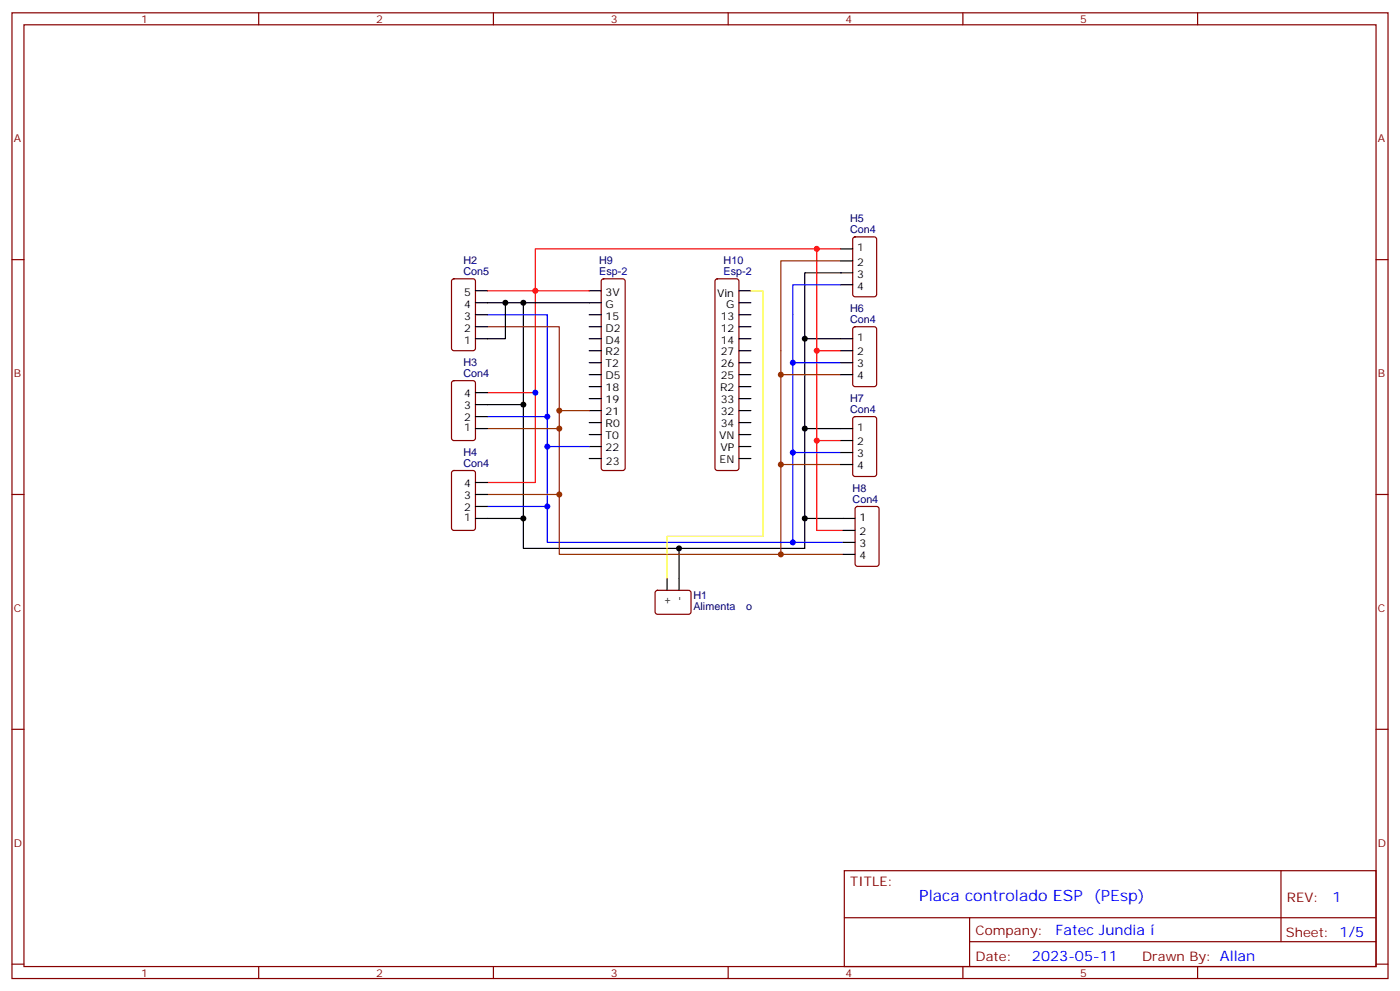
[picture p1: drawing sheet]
<svg xmlns="http://www.w3.org/2000/svg" width="412mm" height="292mm" viewBox="0 0 412 292" stroke-linecap="round" stroke-linejoin="round" font-family="sans-serif">
<g fill="none" stroke="#870000" stroke-width=".35">
<path d="M3.5 3.8h405.4v284.3h-405.4zM7.1 7.3h398.2v277.3h-398.2zM76.2 3.8v3.5M145.3 3.8v3.5M214.5 3.8v3.5M283.6 3.8v3.5M352.8 3.8v3.5M3.5 76.4h3.6M251.4 70l.5-.3h5.6l.7 .5v16.5l-.4 .6-5.9 .1-.7-.5v-16.5zM405.3 76.4h3.6M133.2 82.3l.5-.2h5.6l.7 .4 .1 20.1-.5 .6-5.9 .1-.6-.5-.1-20zM177.3 82.3l.5-.2h5.6l.5 .2 .2 .5v55l-.2 .5-.5 .2h-5.6l-.5-.2-.2-.5v-55z"/>
<path d="M210.8 82.3l.5-.2h5.7l.5 .2 .2 .5v55l-.3 .5-.4 .2h-5.7l-.5-.2-.2-.5v-55zM251.4 96.4l.5-.2h5.6l.7 .4v16.5l-.4 .7h-5.9l-.7-.4v-16.5zM133.2 112.3l.5-.2h5.6l.7 .4 .1 16.5-.5 .7h-5.9l-.6-.4-.1-16.5zM133.2 138.7l.5-.2h5.6l.7 .5 .1 16.5-.5 .6-5.9 .1-.6-.5-.1-16.5zM251.4 122.9l.5-.2h5.6l.7 .4v16.5l-.4 .6-5.9 .1-.7-.5v-16.4zM3.5 145.6h3.6M252.1 149.3l.5-.2h5.6l.7 .5v16.5l-.4 .6-5.9 .1-.7-.5v-16.5zM405.3 145.6h3.6M193.2 174l.5-.2 9.4 .1 .5 .6-.1 5.9-.7 .5-9.4-.1-.4-.6v-5.7zM3.5 214.7h3.6M405.3 214.7h3.6M248.7 256.4h156.6v28.2h-156.6z"/>
<path d="M377.3 256.4v20.9M248.7 270.2h156.5M285.6 277.3h119.6M285.6 270.2v14.1M3.5 283.9h3.6M76.2 284.6v3.5M145.3 284.6v3.5M214.5 284.6v3.5M283.6 284.6v3.5M352.8 284.6v3.5M405.3 283.9h3.6"/>
</g>
<g fill="none" stroke="#000" stroke-width=".35">
<path d="M247.6 73.3h3.6M247.6 76.8h3.6M140.1 89.1h14.1v72.4h45.8v12.3M140.1 96.2h3.5M140.1 92.7h3.5M140.1 85.6h3.5M148.9 89.1v10.6h-8.8M154.2 89.1h22.9M173.6 99.7h3.5M173.6 96.2h3.5M173.6 92.7h3.5M173.6 85.6h3.5"/>
<path d="M217.7 99.7h3.5M217.7 96.2h3.5M217.7 92.7h3.5M217.7 89.1h3.5M217.7 85.6h3.5M247.6 83.9h3.6M251.2 99.7h-14.1v26.5M251.2 80.3h-14.1v19.4M140.1 119.1h14.1M140.1 115.6h3.5M173.6 103.3h3.5M173.6 106.8h3.5"/>
<path d="M173.6 110.3h3.5M173.6 113.8h3.5M173.6 117.4h3.5M217.7 103.3h3.5M217.7 106.8h3.5M217.7 110.3h3.5M217.7 113.8h3.5M217.7 117.4h3.5M247.6 103.3h3.6M247.6 106.8h3.6M247.6 110.3h3.6M140.1 126.2h3.5"/>
<path d="M140.1 122.7h3.5M173.6 120.9h3.5M173.6 124.4h3.5M173.6 128h3.5M173.6 131.5h3.5M173.6 135h3.5M217.7 120.9h3.5M217.7 124.4h3.5M217.7 128h3.5M217.7 131.5h3.5M217.7 135h3.5M247.6 129.7h3.6"/>
<path d="M247.6 133.2h3.6M247.6 136.8h3.6M251.2 126.2h-14.1v26.4M140.1 152.6h14.1M140.1 149.1h3.5M140.1 145.6h3.5M140.1 142.1h3.5M248.4 156.2h3.5M248.4 159.7h3.5M251.9 152.6h-14.8v8.9h-37.1M196.5 170.3v3.5M248.4 163.2h3.5"/>
</g>
<path d="M240.6 73.3h-82.9v12.3h15.9M247.6 73.3h-7v30M143.6 85.6h14.1v30h-14.1M157.7 115.6v26.5h-14.1M247.6 103.3h-7v26.4M247.6 129.7h-7v26.5h7.8" fill="none" stroke="#f00" stroke-width=".35"/>
<path d="M247.6 76.8h-17.6v60h17.6M143.6 96.2h21.1v30h-21.1M230 110.3h17.6M164.7 126.2v19.4h-21.1M164.7 120.9h8.9M230 136.8v26.4h18.4M164.7 145.6v17.6h65.3" fill="none" stroke="#930" stroke-width=".35"/>
<path d="M143.6 92.7h17.6v30h-17.6M247.6 83.9h-14.1v22.9h14.1M233.5 106.8v26.4h14.1M161.2 122.7v26.4h-17.6M161.2 131.5h12.4M233.5 133.2v26.5h14.9M161.2 149.1v10.6h72.3" fill="none" stroke="#00f" stroke-width=".35"/>
<path d="M221.2 85.6h3.5v72.3h-28.2v12.4" fill="none" stroke="#ff0" stroke-width=".35"/>
<g fill="#000">
<circle cx="237.1" cy="99.7" r=".88"/>
<circle cx="154.2" cy="119.1" r=".88"/>
<circle cx="237.1" cy="126.2" r=".88"/>
<circle cx="154.2" cy="152.6" r=".88"/>
</g>
<g fill="#f00">
<circle cx="240.6" cy="103.3" r=".88"/>
<circle cx="240.6" cy="129.7" r=".88"/>
</g>
<circle cx="233.5" cy="106.8" r=".88" fill="#00f"/>
<circle cx="230" cy="110.3" r=".88" fill="#930"/>
<g fill="#00f">
<circle cx="161.2" cy="122.7" r=".88"/>
<circle cx="157.7" cy="115.6" r=".88"/>
</g>
<circle cx="164.7" cy="126.2" r=".88" fill="#930"/>
<circle cx="237.1" cy="152.6" r=".88" fill="#000"/>
<circle cx="233.5" cy="133.2" r=".88" fill="#00f"/>
<circle cx="230" cy="136.8" r=".88" fill="#930"/>
<circle cx="161.2" cy="149.1" r=".88" fill="#00f"/>
<circle cx="164.7" cy="145.6" r=".88" fill="#930"/>
<circle cx="148.9" cy="89.1" r=".88" fill="#000"/>
<circle cx="230" cy="163.2" r=".88" fill="#930"/>
<circle cx="233.5" cy="159.7" r=".88" fill="#00f"/>
<circle cx="164.7" cy="120.9" r=".88" fill="#930"/>
<circle cx="161.2" cy="131.5" r=".88" fill="#00f"/>
<circle cx="200" cy="161.5" r=".88" fill="#000"/>
<circle cx="157.7" cy="85.6" r=".88" fill="#f00"/>
<circle cx="154.2" cy="89.1" r=".88" fill="#000"/>
<circle cx="240.6" cy="73.3" r=".88" fill="#f00"/>
<g font-size="4.6" fill="#00f">
<text x="270.8" y="265.4">Placa controlado ESP</text>
<text x="322.2" y="265.4">(PEsp)</text>
</g>
<g font-size="4.2" fill="#00f">
<text x="392.5" y="265.6">1</text>
<text x="310.9" y="275.2">Fatec Jundia</text>
<text x="304" y="283">2023-05-11</text>
</g>
<g font-size="3.9" fill="#800">
<text x="250.5" y="260.9">TITLE:</text>
<text x="379.1" y="265.6">REV:</text>
<text x="287.4" y="275.1">Company:</text>
<text x="378.7" y="275.8">Sheet: 1/5</text>
<text x="287.4" y="282.8">Date:</text>
<text x="336.4" y="282.9">Drawn By: Allan</text>
</g>
<g font-size="3.2" fill="#800">
<text x="41.6" y="6.8">1</text>
<text x="110.8" y="6.8">2</text>
<text x="179.9" y="6.8">3</text>
<text x="249.1" y="6.8">4</text>
<text x="318.2" y="6.8">5</text>
<text x="4.1" y="41.9">A</text>
<text x="405.9" y="41.9">A</text>
<text x="4.1" y="111">B</text>
<text x="405.9" y="111">B</text>
<text x="4.1" y="180.2">C</text>
<text x="405.9" y="180.2">C</text>
<text x="4.1" y="249.3">D</text>
<text x="405.9" y="249.3">D</text>
<text x="41.6" y="287.6">1</text>
<text x="110.8" y="287.6">2</text>
<text x="179.9" y="287.6">3</text>
<text x="249.1" y="287.6">4</text>
<text x="318.2" y="287.6">5</text>
</g>
<g font-size="3.2" fill="#000080">
<text x="250.4" y="65.5">H5</text>
<text x="250.4" y="68.7">Con4</text>
<text x="136.5" y="77.9">H2</text>
<text x="176.5" y="77.8">H9</text>
<text x="213.1" y="77.8">H10</text>
<text x="136.5" y="81">Con5</text>
<text x="176.5" y="81">Esp-2</text>
<text x="213.1" y="81">Esp-2</text>
<text x="250.4" y="95.1">Con4</text>
<text x="250.4" y="92">H6</text>
<text x="136.5" y="107.8">H3</text>
<text x="136.5" y="111">Con4</text>
<text x="250.4" y="118.4">H7</text>
<text x="250.4" y="121.6">Con4</text>
<text x="136.5" y="137.5">Con4</text>
<text x="136.5" y="134.3">H4</text>
<text x="251.1" y="148.1">Con4</text>
<text x="251.1" y="144.9">H8</text>
<text x="204.3" y="179.5">Alimenta</text>
<text x="204.3" y="176.3">H1</text>
<text x="219.8" y="179.5">o</text>
</g>
<g font-size="3.2">
<text x="252.5" y="74">1</text>
<text x="252.5" y="78.2">2</text>
<text x="252.5" y="81.7">3</text>
<text x="136.7" y="87">5</text>
<text x="178.4" y="87">3V</text>
<text x="211.2" y="87.4">Vin</text>
<text x="252.5" y="85.3">4</text>
<text x="136.7" y="94.1">3</text>
<text x="136.7" y="90.6">4</text>
<text x="178.4" y="90.6">G</text>
<text x="178.4" y="94.1">15</text>
<text x="212.3" y="94.1">13</text>
<text x="213.9" y="90.6">G</text>
<text x="136.7" y="101.1">1</text>
<text x="136.7" y="97.6">2</text>
<text x="178.4" y="97.6">D2</text>
<text x="178.4" y="101.1">D4</text>
<text x="212.3" y="101.1">14</text>
<text x="212.3" y="97.6">12</text>
<text x="252.5" y="100.4">1</text>
<text x="178.4" y="104.7">R2</text>
<text x="212.3" y="104.7">27</text>
<text x="252.5" y="104.7">2</text>
<text x="178.4" y="108.2">T2</text>
<text x="178.4" y="111.7">D5</text>
<text x="212.3" y="111.7">25</text>
<text x="212.3" y="108.2">26</text>
<text x="252.5" y="108.2">3</text>
<text x="252.5" y="111.7">4</text>
<text x="136.7" y="117">4</text>
<text x="178.4" y="115.3">18</text>
<text x="178.4" y="118.8">19</text>
<text x="212.1" y="115.3">R2</text>
<text x="212.3" y="118.8">33</text>
<text x="136.7" y="124.1">2</text>
<text x="136.7" y="120.5">3</text>
<text x="178.4" y="122.3">21</text>
<text x="178.4" y="125.8">R0</text>
<text x="212.3" y="125.8">34</text>
<text x="212.3" y="122.3">32</text>
<text x="136.7" y="126.9">1</text>
<text x="178.4" y="129.4">T0</text>
<text x="211.8" y="129.4">VN</text>
<text x="252.5" y="126.9">1</text>
<text x="252.5" y="131.1">2</text>
<text x="178.4" y="132.9">22</text>
<text x="178.5" y="136.8">23</text>
<text x="212" y="136.4">EN</text>
<text x="212.3" y="132.9">VP</text>
<text x="252.5" y="134.7">3</text>
<text x="136.7" y="143.5">4</text>
<text x="252.5" y="138.2">4</text>
<text x="136.7" y="147">3</text>
<text x="136.7" y="153.4">1</text>
<text x="136.7" y="150.5">2</text>
<text x="253.2" y="153.4">1</text>
<text x="253.2" y="157.6">2</text>
<text x="253.2" y="161.1">3</text>
<text x="253.2" y="164.6">4</text>
<text x="197.6" y="178.2" transform="rotate(-90 197.6 178.2)">+</text>
<text x="201.1" y="177" transform="rotate(-90 201.1 177)">-</text>
</g>
</svg>
